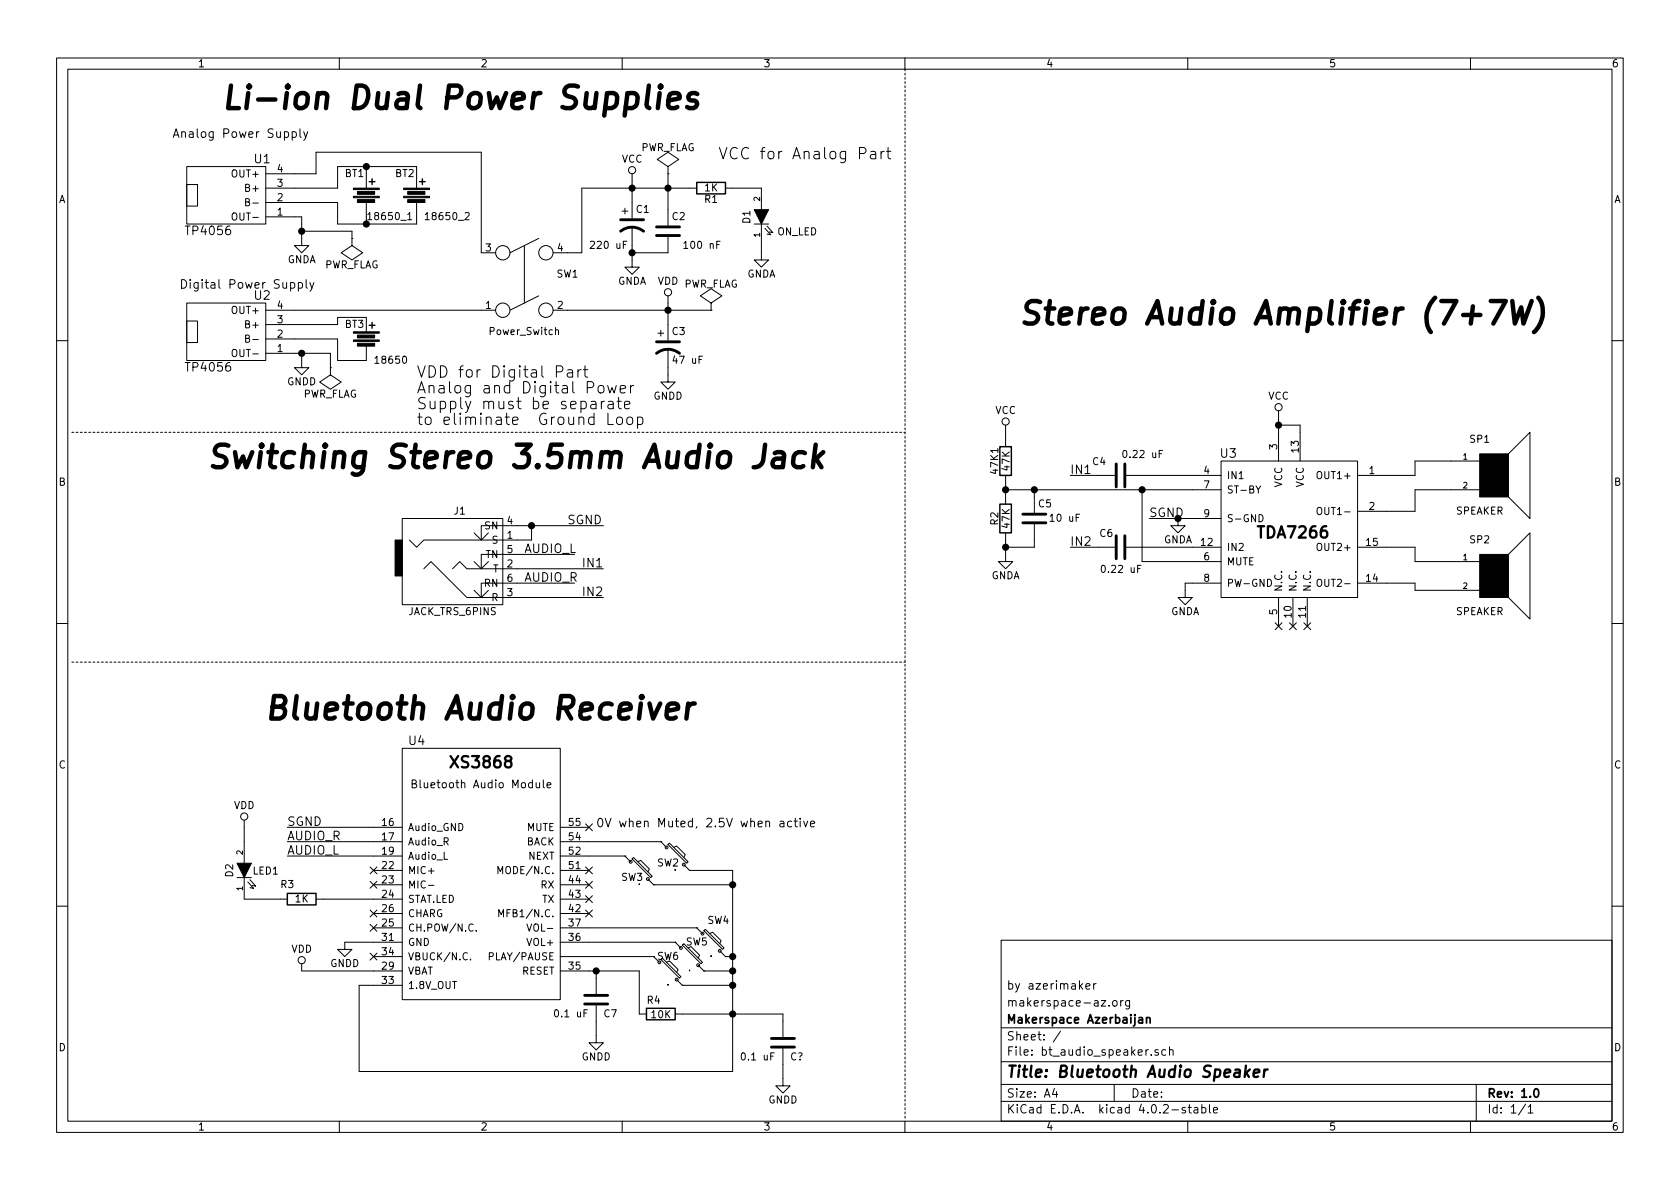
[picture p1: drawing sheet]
EESchema Schematic File Version 2
LIBS:power
LIBS:device
LIBS:transistors
LIBS:conn
LIBS:linear
LIBS:regul
LIBS:74xx
LIBS:cmos4000
LIBS:adc-dac
LIBS:memory
LIBS:xilinx
LIBS:microcontrollers
LIBS:dsp
LIBS:microchip
LIBS:analog_switches
LIBS:motorola
LIBS:texas
LIBS:intel
LIBS:audio
LIBS:interface
LIBS:digital-audio
LIBS:philips
LIBS:display
LIBS:cypress
LIBS:siliconi
LIBS:opto
LIBS:atmel
LIBS:contrib
LIBS:valves
LIBS:tp4056
LIBS:tda7266
LIBS:xs3868
LIBS:mogar_KiCAD
LIBS:SparkFun
LIBS:bt_audio_speaker-cache
EELAYER 25 0
EELAYER END
$Descr A4 11693 8268
encoding utf-8
Sheet 1 1
Title "Bluetooth Audio Speaker"
Date ""
Rev "1.0"
Comp "Makerspace Azerbaijan"
Comment1 "makerspace-az.org"
Comment2 "by azerimaker"
Comment3 ""
Comment4 ""
$EndDescr
$Comp
L TP4056 U1
U 1 1
P 1300 1100
F 0 "U1" H 1825 1100 60  0000 C CNN
F 1 "TP4056" H 1450 600 60  0000 C CNN
F 2 "" H 2001 1586 60  0000 C CNN
F 3 "" H 2001 1586 60  0000 C CNN
	1    1300 1100
	1    0    0    -1  
$EndComp
$Comp
L Battery BT1
U 1 1
P 2550 1350
F 0 "BT1" H 2400 1500 50  0000 L CNN
F 1 "18650_1" H 2550 1200 50  0000 L CNN
F 2 "" V 2550 1390 50  0000 C CNN
F 3 "" V 2550 1390 50  0000 C CNN
	1    2550 1350
	1    0    0    -1  
$EndComp
$Comp
L PWR_FLAG #FLG1
U 1 1
P 4650 1200
F 0 "#FLG1" H 4650 1295 50  0001 C CNN
F 1 "PWR_FLAG" H 4650 1380 50  0000 C CNN
F 2 "" H 4650 1200 50  0000 C CNN
F 3 "" H 4650 1200 50  0000 C CNN
	1    4650 1200
	1    0    0    -1  
$EndComp
$Comp
L PWR_FLAG #FLG2
U 1 1
P 2450 1650
F 0 "#FLG2" H 2450 1745 50  0001 C CNN
F 1 "PWR_FLAG" H 2450 1830 50  0000 C CNN
F 2 "" H 2450 1650 50  0000 C CNN
F 3 "" H 2450 1650 50  0000 C CNN
	1    2450 1650
	-1   0    0    1   
$EndComp
$Comp
L TDA7266 U3
U 1 1
P 8500 3200
F 0 "U3" H 8550 3250 60  0000 C CNN
F 1 "TDA7266" H 9000 2700 79  0000 C CNB
F 2 "" H 8500 3200 60  0000 C CNN
F 3 "" H 8500 3200 60  0000 C CNN
	1    8500 3200
	1    0    0    -1  
$EndComp
$Comp
L SPEAKER SP1
U 1 1
P 10400 3300
F 0 "SP1" H 10300 3550 50  0000 C CNN
F 1 "SPEAKER" H 10300 3050 50  0000 C CNN
F 2 "" H 10400 3300 50  0000 C CNN
F 3 "" H 10400 3300 50  0000 C CNN
	1    10400 3300
	1    0    0    -1  
$EndComp
$Comp
L SPEAKER SP2
U 1 1
P 10400 4000
F 0 "SP2" H 10300 4250 50  0000 C CNN
F 1 "SPEAKER" H 10300 3750 50  0000 C CNN
F 2 "" H 10400 4000 50  0000 C CNN
F 3 "" H 10400 4000 50  0000 C CNN
	1    10400 4000
	1    0    0    -1  
$EndComp
$Comp
L VCC #PWR8
U 1 1
P 8900 2900
F 0 "#PWR8" H 8900 2750 50  0001 C CNN
F 1 "VCC" H 8900 3050 50  0000 C CNN
F 2 "" H 8900 2900 50  0000 C CNN
F 3 "" H 8900 2900 50  0000 C CNN
	1    8900 2900
	1    0    0    -1  
$EndComp
$Comp
L C C5
U 1 1
P 7200 3600
F 0 "C5" H 7225 3700 50  0000 L CNN
F 1 "10 uF" H 7300 3600 50  0000 L CNN
F 2 "" H 7238 3450 50  0000 C CNN
F 3 "" H 7200 3600 50  0000 C CNN
	1    7200 3600
	1    0    0    -1  
$EndComp
$Comp
L R 47K1
U 1 1
P 7000 3200
F 0 "47K1" V 7080 3200 50  0000 C CNN
F 1 "47K" V 7000 3200 50  0000 C CNN
F 2 "" V 6930 3200 50  0000 C CNN
F 3 "" H 7000 3200 50  0000 C CNN
	1    7000 3200
	-1   0    0    1   
$EndComp
$Comp
L C C6
U 1 1
P 7800 3800
F 0 "C6" V 7900 3850 50  0000 L CNN
F 1 "0.22 uF" V 7650 3650 50  0000 L CNN
F 2 "" H 7838 3650 50  0000 C CNN
F 3 "" H 7800 3800 50  0000 C CNN
	1    7800 3800
	0    -1   -1   0   
$EndComp
$Comp
L C C4
U 1 1
P 7800 3300
F 0 "C4" V 7900 3400 50  0000 L CNN
F 1 "0.22 uF" V 7950 3000 50  0000 L CNN
F 2 "" H 7838 3150 50  0000 C CNN
F 3 "" H 7800 3300 50  0000 C CNN
	1    7800 3300
	0    -1   -1   0   
$EndComp
$Comp
L CP1 C1
U 1 1
P 4400 1550
F 0 "C1" H 4425 1650 50  0000 L CNN
F 1 "220 uF" H 4100 1400 50  0000 L CNN
F 2 "" H 4400 1550 50  0000 C CNN
F 3 "" H 4400 1550 50  0000 C CNN
	1    4400 1550
	1    0    0    -1  
$EndComp
$Comp
L VCC #PWR9
U 1 1
P 7000 3000
F 0 "#PWR9" H 7000 2850 50  0001 C CNN
F 1 "VCC" H 7000 3150 50  0000 C CNN
F 2 "" H 7000 3000 50  0000 C CNN
F 3 "" H 7000 3000 50  0000 C CNN
	1    7000 3000
	1    0    0    -1  
$EndComp
NoConn ~ 8900 4350
NoConn ~ 9000 4350
NoConn ~ 9100 4350
Text Label 7450 3300 0    60   ~ 0
IN1
Text Label 7450 3800 0    60   ~ 0
IN2
$Comp
L LED D1
U 1 1
P 5300 1500
F 0 "D1" H 5300 1600 50  0000 C CNN
F 1 "ON_LED" V 5200 1250 50  0000 C CNN
F 2 "" H 5300 1500 50  0000 C CNN
F 3 "" H 5300 1500 50  0000 C CNN
	1    5300 1500
	0    -1   -1   0   
$EndComp
$Comp
L R R1
U 1 1
P 4950 1300
F 0 "R1" V 5030 1300 50  0000 C CNN
F 1 "1K" V 4950 1300 50  0000 C CNN
F 2 "" V 4880 1300 50  0000 C CNN
F 3 "" H 4950 1300 50  0000 C CNN
	1    4950 1300
	0    1    1    0   
$EndComp
$Comp
L Switch_DPST SW1
U 1 1
P 3650 1950
F 0 "SW1" H 3950 2000 50  0000 C CNN
F 1 "Power_Switch" H 3650 1600 50  0000 C CNN
F 2 "" H 3650 1950 50  0000 C CNN
F 3 "" H 3650 1950 50  0000 C CNN
	1    3650 1950
	1    0    0    -1  
$EndComp
$Comp
L TP4056 U2
U 1 1
P 1300 2050
F 0 "U2" H 1825 2050 60  0000 C CNN
F 1 "TP4056" H 1450 1550 60  0000 C CNN
F 2 "" H 2001 2536 60  0000 C CNN
F 3 "" H 2001 2536 60  0000 C CNN
	1    1300 2050
	1    0    0    -1  
$EndComp
$Comp
L GNDA #PWR2
U 1 1
P 2100 1650
F 0 "#PWR2" H 2100 1400 50  0001 C CNN
F 1 "GNDA" H 2100 1500 50  0000 C CNN
F 2 "" H 2100 1650 50  0000 C CNN
F 3 "" H 2100 1650 50  0000 C CNN
	1    2100 1650
	1    0    0    -1  
$EndComp
$Comp
L GNDD #PWR6
U 1 1
P 2100 2500
F 0 "#PWR6" H 2100 2250 50  0001 C CNN
F 1 "GNDD" H 2100 2350 50  0000 C CNN
F 2 "" H 2100 2500 50  0000 C CNN
F 3 "" H 2100 2500 50  0000 C CNN
	1    2100 2500
	1    0    0    -1  
$EndComp
$Comp
L GNDA #PWR4
U 1 1
P 4400 1800
F 0 "#PWR4" H 4400 1550 50  0001 C CNN
F 1 "GNDA" H 4400 1650 50  0000 C CNN
F 2 "" H 4400 1800 50  0000 C CNN
F 3 "" H 4400 1800 50  0000 C CNN
	1    4400 1800
	1    0    0    -1  
$EndComp
$Comp
L GNDA #PWR3
U 1 1
P 5300 1750
F 0 "#PWR3" H 5300 1500 50  0001 C CNN
F 1 "GNDA" H 5300 1600 50  0000 C CNN
F 2 "" H 5300 1750 50  0000 C CNN
F 3 "" H 5300 1750 50  0000 C CNN
	1    5300 1750
	1    0    0    -1  
$EndComp
$Comp
L Battery BT2
U 1 1
P 2900 1350
F 0 "BT2" H 2750 1500 50  0000 L CNN
F 1 "18650_2" H 2950 1200 50  0000 L CNN
F 2 "" V 2900 1390 50  0000 C CNN
F 3 "" V 2900 1390 50  0000 C CNN
	1    2900 1350
	1    0    0    -1  
$EndComp
$Comp
L Battery BT3
U 1 1
P 2550 2350
F 0 "BT3" H 2400 2450 50  0000 L CNN
F 1 "18650" H 2600 2200 50  0000 L CNN
F 2 "" V 2550 2390 50  0000 C CNN
F 3 "" V 2550 2390 50  0000 C CNN
	1    2550 2350
	1    0    0    -1  
$EndComp
$Comp
L VCC #PWR1
U 1 1
P 4400 1250
F 0 "#PWR1" H 4400 1100 50  0001 C CNN
F 1 "VCC" H 4400 1400 50  0000 C CNN
F 2 "" H 4400 1250 50  0000 C CNN
F 3 "" H 4400 1250 50  0000 C CNN
	1    4400 1250
	1    0    0    -1  
$EndComp
$Comp
L VDD #PWR5
U 1 1
P 4650 2100
F 0 "#PWR5" H 4650 1950 50  0001 C CNN
F 1 "VDD" H 4650 2250 50  0000 C CNN
F 2 "" H 4650 2100 50  0000 C CNN
F 3 "" H 4650 2100 50  0000 C CNN
	1    4650 2100
	1    0    0    -1  
$EndComp
$Comp
L CP1 C3
U 1 1
P 4650 2400
F 0 "C3" H 4675 2500 50  0000 L CNN
F 1 "47 uF" H 4675 2300 50  0000 L CNN
F 2 "" H 4650 2400 50  0000 C CNN
F 3 "" H 4650 2400 50  0000 C CNN
	1    4650 2400
	1    0    0    -1  
$EndComp
$Comp
L GNDD #PWR7
U 1 1
P 4650 2600
F 0 "#PWR7" H 4650 2350 50  0001 C CNN
F 1 "GNDD" H 4650 2450 50  0000 C CNN
F 2 "" H 4650 2600 50  0000 C CNN
F 3 "" H 4650 2600 50  0000 C CNN
	1    4650 2600
	1    0    0    -1  
$EndComp
Text Notes 1200 950  0    60   ~ 0
Analog Power Supply
Text Notes 1250 2000 0    60   ~ 0
Digital Power Supply
$Comp
L JACK_TRS_6PINS J1
U 1 1
P 3200 3950
F 0 "J1" H 3200 4350 50  0000 C CNN
F 1 "JACK_TRS_6PINS" H 3150 3650 50  0000 C CNN
F 2 "" H 3300 3800 50  0000 C CNN
F 3 "" H 3300 3800 50  0000 C CNN
	1    3200 3950
	1    0    0    -1  
$EndComp
$Comp
L GNDA #PWR13
U 1 1
P 8250 4100
F 0 "#PWR13" H 8250 3850 50  0001 C CNN
F 1 "GNDA" H 8250 3950 50  0000 C CNN
F 2 "" H 8250 4100 50  0000 C CNN
F 3 "" H 8250 4100 50  0000 C CNN
	1    8250 4100
	1    0    0    -1  
$EndComp
Text Label 3650 3850 0    60   ~ 0
AUDIO_L
Text Label 3650 4050 0    60   ~ 0
AUDIO_R
Text Label 4050 3950 0    60   ~ 0
IN1
Text Label 4050 4150 0    60   ~ 0
IN2
Text Label 2000 5950 0    60   ~ 0
AUDIO_L
Text Label 2000 5850 0    60   ~ 0
AUDIO_R
$Comp
L GNDD #PWR16
U 1 1
P 2400 6550
F 0 "#PWR16" H 2400 6300 50  0001 C CNN
F 1 "GNDD" H 2400 6400 50  0000 C CNN
F 2 "" H 2400 6550 50  0000 C CNN
F 3 "" H 2400 6550 50  0000 C CNN
	1    2400 6550
	1    0    0    -1  
$EndComp
$Comp
L VDD #PWR17
U 1 1
P 2100 6750
F 0 "#PWR17" H 2100 6600 50  0001 C CNN
F 1 "VDD" H 2100 6900 50  0000 C CNN
F 2 "" H 2100 6750 50  0000 C CNN
F 3 "" H 2100 6750 50  0000 C CNN
	1    2100 6750
	1    0    0    -1  
$EndComp
$Comp
L LED D2
U 1 1
P 1700 6050
F 0 "D2" H 1700 6150 50  0000 C CNN
F 1 "LED1" V 1700 5900 50  0000 C CNN
F 2 "" H 1700 6050 50  0000 C CNN
F 3 "" H 1700 6050 50  0000 C CNN
	1    1700 6050
	0    -1   -1   0   
$EndComp
$Comp
L R R3
U 1 1
P 2100 6250
F 0 "R3" V 2000 6150 50  0000 C CNN
F 1 "1K" V 2100 6250 50  0000 C CNN
F 2 "" V 2030 6250 50  0000 C CNN
F 3 "" H 2100 6250 50  0000 C CNN
	1    2100 6250
	0    1    1    0   
$EndComp
$Comp
L VDD #PWR15
U 1 1
P 1700 5750
F 0 "#PWR15" H 1700 5600 50  0001 C CNN
F 1 "VDD" H 1700 5900 50  0000 C CNN
F 2 "" H 1700 5750 50  0000 C CNN
F 3 "" H 1700 5750 50  0000 C CNN
	1    1700 5750
	1    0    0    -1  
$EndComp
$Comp
L SW_PUSH_SMALL SW3
U 1 1
P 4450 6050
F 0 "SW3" H 4400 6000 50  0000 C CNN
F 1 "." H 4450 5971 50  0000 C CNN
F 2 "" H 4450 6050 50  0000 C CNN
F 3 "" H 4450 6050 50  0000 C CNN
	1    4450 6050
	1    0    0    -1  
$EndComp
$Comp
L SW_PUSH_SMALL SW2
U 1 1
P 4700 5950
F 0 "SW2" H 4650 5900 50  0000 C CNN
F 1 "." H 4700 5871 50  0000 C CNN
F 2 "" H 4700 5950 50  0000 C CNN
F 3 "" H 4700 5950 50  0000 C CNN
	1    4700 5950
	1    0    0    -1  
$EndComp
$Comp
L SW_PUSH_SMALL SW5
U 1 1
P 4800 6650
F 0 "SW5" H 4850 6750 50  0000 C CNN
F 1 "." H 4800 6571 50  0000 C CNN
F 2 "" H 4800 6650 50  0000 C CNN
F 3 "" H 4800 6650 50  0000 C CNN
	1    4800 6650
	1    0    0    -1  
$EndComp
$Comp
L SW_PUSH_SMALL SW4
U 1 1
P 4950 6550
F 0 "SW4" H 5000 6700 50  0000 C CNN
F 1 "." H 4950 6471 50  0000 C CNN
F 2 "" H 4950 6550 50  0000 C CNN
F 3 "" H 4950 6550 50  0000 C CNN
	1    4950 6550
	1    0    0    -1  
$EndComp
$Comp
L C C7
U 1 1
P 4150 6950
F 0 "C7" H 4200 6850 50  0000 L CNN
F 1 "0.1 uF" H 3850 6850 50  0000 L CNN
F 2 "" H 4188 6800 50  0000 C CNN
F 3 "" H 4150 6950 50  0000 C CNN
	1    4150 6950
	1    0    0    -1  
$EndComp
$Comp
L GNDD #PWR18
U 1 1
P 4150 7200
F 0 "#PWR18" H 4150 6950 50  0001 C CNN
F 1 "GNDD" H 4150 7050 50  0000 C CNN
F 2 "" H 4150 7200 50  0000 C CNN
F 3 "" H 4150 7200 50  0000 C CNN
	1    4150 7200
	1    0    0    -1  
$EndComp
Text Notes 7100 2250 0    157  Italic 31
Stereo Audio Amplifier (7+7W)
Text Notes 1550 750  0    157  Italic 31
Li-ion Dual Power Supplies
Text Notes 1450 3250 0    157  Italic 31
Switching Stereo 3.5mm Audio Jack
Text Notes 1850 5000 0    157  Italic 31
Bluetooth Audio Receiver
Text Notes 5000 1100 0    79   ~ 0
VCC for Analog Part
Text Notes 2900 2950 0    79   ~ 0
VDD for Digital Part\nAnalog and Digital Power \nSupply must be separate \nto eliminate  Ground Loop
$Comp
L R R2
U 1 1
P 7000 3600
F 0 "R2" V 7080 3600 50  0000 C CNN
F 1 "47K" V 7000 3600 50  0000 C CNN
F 2 "" V 6930 3600 50  0000 C CNN
F 3 "" H 7000 3600 50  0000 C CNN
	1    7000 3600
	-1   0    0    1   
$EndComp
$Comp
L GNDA #PWR12
U 1 1
P 7000 3850
F 0 "#PWR12" H 7000 3600 50  0001 C CNN
F 1 "GNDA" H 7000 3700 50  0000 C CNN
F 2 "" H 7000 3850 50  0000 C CNN
F 3 "" H 7000 3850 50  0000 C CNN
	1    7000 3850
	1    0    0    -1  
$EndComp
$Comp
L C C2
U 1 1
P 4650 1600
F 0 "C2" H 4675 1700 50  0000 L CNN
F 1 "100 nF" H 4750 1500 50  0000 L CNN
F 2 "" H 4688 1450 50  0000 C CNN
F 3 "" H 4650 1600 50  0000 C CNN
	1    4650 1600
	1    0    0    -1  
$EndComp
NoConn ~ 2600 6050
NoConn ~ 2600 6150
NoConn ~ 2600 6450
NoConn ~ 2600 6650
NoConn ~ 4100 6350
NoConn ~ 4100 6250
NoConn ~ 4100 6150
NoConn ~ 4100 6050
$Comp
L PWR_FLAG #FLG3
U 1 1
P 4950 2150
F 0 "#FLG3" H 4950 2245 50  0001 C CNN
F 1 "PWR_FLAG" H 4950 2330 50  0000 C CNN
F 2 "" H 4950 2150 50  0000 C CNN
F 3 "" H 4950 2150 50  0000 C CNN
	1    4950 2150
	1    0    0    -1  
$EndComp
$Comp
L PWR_FLAG #FLG4
U 1 1
P 2300 2550
F 0 "#FLG4" H 2300 2645 50  0001 C CNN
F 1 "PWR_FLAG" H 2300 2730 50  0000 C CNN
F 2 "" H 2300 2550 50  0000 C CNN
F 3 "" H 2300 2550 50  0000 C CNN
	1    2300 2550
	-1   0    0    1   
$EndComp
$Comp
L SW_PUSH_SMALL SW6
U 1 1
P 4650 6750
F 0 "SW6" H 4650 6850 50  0000 C CNN
F 1 "." H 4650 6671 50  0000 C CNN
F 2 "" H 4650 6750 50  0000 C CNN
F 3 "" H 4650 6750 50  0000 C CNN
	1    4650 6750
	1    0    0    -1  
$EndComp
$Comp
L R R4
U 1 1
P 4600 7050
F 0 "R4" V 4700 7100 50  0000 C CNN
F 1 "10K" V 4600 7050 50  0000 C CNN
F 2 "" V 4530 7050 50  0000 C CNN
F 3 "" H 4600 7050 50  0000 C CNN
	1    4600 7050
	0    -1   -1   0   
$EndComp
$Comp
L XS3868 U4
U 1 1
P 2800 5650
F 0 "U4" H 2900 6150 60  0000 C CNN
F 1 "XS3868" H 3350 6000 79  0000 C CNB
F 2 "" H 2800 5650 60  0000 C CNN
F 3 "" H 2800 5650 60  0000 C CNN
	1    2800 5650
	1    0    0    -1  
$EndComp
NoConn ~ 2600 6350
Text Notes 4150 5750 0    60   ~ 0
0V when Muted, 2.5V when active
NoConn ~ 4100 5750
Text Label 8000 3600 0    60   ~ 0
SGND
Text Label 2000 5750 0    60   ~ 0
SGND
Wire Wire Line
	2050 1200 2200 1200
Wire Wire Line
	2200 1200 2200 1050
Wire Wire Line
	2200 1050 3350 1050
Wire Wire Line
	2050 1300 2350 1300
Wire Wire Line
	2350 1300 2350 1150
Wire Wire Line
	2350 1150 2900 1150
Wire Wire Line
	2550 1150 2550 1200
Wire Wire Line
	2050 1400 2350 1400
Wire Wire Line
	2350 1400 2350 1550
Wire Wire Line
	2350 1550 2900 1550
Wire Wire Line
	2550 1550 2550 1500
Wire Wire Line
	2050 1500 2100 1500
Wire Wire Line
	2100 1500 2100 1650
Wire Wire Line
	4050 1300 4800 1300
Wire Wire Line
	4400 1250 4400 1400
Wire Wire Line
	2450 1650 2450 1600
Wire Wire Line
	2450 1600 2100 1600
Connection ~ 2100 1600
Wire Wire Line
	4650 1200 4650 1450
Connection ~ 4400 1300
Wire Wire Line
	9650 3300 9850 3300
Wire Wire Line
	9850 3300 9850 3200
Wire Wire Line
	9850 3200 10100 3200
Wire Wire Line
	9650 3550 9850 3550
Wire Wire Line
	9850 3550 9850 3400
Wire Wire Line
	9850 3400 10100 3400
Wire Wire Line
	9650 4050 9850 4050
Wire Wire Line
	9850 4050 9850 4100
Wire Wire Line
	9850 4100 10100 4100
Wire Wire Line
	9650 3800 9850 3800
Wire Wire Line
	9850 3800 9850 3900
Wire Wire Line
	9850 3900 10100 3900
Wire Wire Line
	7000 3400 8300 3400
Wire Wire Line
	7950 3300 8300 3300
Wire Wire Line
	7950 3800 8300 3800
Wire Wire Line
	7650 3300 7450 3300
Wire Wire Line
	7450 3800 7650 3800
Wire Wire Line
	8300 3900 7950 3900
Wire Wire Line
	7950 3900 7950 3400
Wire Wire Line
	8250 4100 8250 4050
Wire Wire Line
	8250 4050 8300 4050
Wire Wire Line
	8900 2900 8900 3000
Wire Wire Line
	9050 3000 9050 2950
Wire Wire Line
	9050 2950 8900 2950
Connection ~ 8900 2950
Wire Wire Line
	4400 1700 4400 1800
Connection ~ 4650 1300
Wire Wire Line
	5100 1300 5300 1300
Wire Wire Line
	5300 1700 5300 1750
Wire Wire Line
	3350 1050 3350 1750
Wire Wire Line
	2050 2150 3350 2150
Wire Wire Line
	2550 2200 2350 2200
Wire Wire Line
	2350 2200 2350 2250
Wire Wire Line
	2350 2250 2050 2250
Wire Wire Line
	2050 2350 2350 2350
Wire Wire Line
	2350 2350 2350 2500
Wire Wire Line
	2350 2500 2550 2500
Wire Wire Line
	2050 2450 2300 2450
Wire Wire Line
	2100 2450 2100 2500
Wire Wire Line
	3950 1750 4050 1750
Wire Wire Line
	4050 1750 4050 1300
Wire Wire Line
	4650 2600 4650 2550
Wire Wire Line
	3700 3750 3600 3750
Wire Wire Line
	3700 3650 3700 3750
Wire Wire Line
	3600 3650 4200 3650
Wire Wire Line
	3600 3950 4200 3950
Wire Wire Line
	3600 4150 4200 4150
Wire Wire Line
	3600 3850 4000 3850
Wire Wire Line
	3600 4050 4000 4050
Wire Wire Line
	2600 5850 2000 5850
Wire Wire Line
	2600 5950 2000 5950
Wire Wire Line
	2400 6550 2600 6550
Wire Wire Line
	2600 6750 2100 6750
Wire Wire Line
	2250 6250 2600 6250
Wire Wire Line
	1700 6250 1950 6250
Wire Wire Line
	1700 5750 1700 5850
Wire Wire Line
	5100 6050 5100 7450
Wire Wire Line
	5100 6150 4550 6150
Wire Wire Line
	4600 5850 4100 5850
Wire Wire Line
	4350 5950 4100 5950
Wire Wire Line
	4850 6450 4100 6450
Wire Wire Line
	4700 6550 4100 6550
Wire Wire Line
	4150 7100 4150 7200
Wire Notes Line
	6300 470  6300 7790
Wire Notes Line
	500  4600 6300 4600
Wire Notes Line
	500  3000 6300 3000
Wire Wire Line
	2900 1150 2900 1200
Connection ~ 2550 1150
Wire Wire Line
	2900 1550 2900 1500
Connection ~ 2550 1550
Wire Wire Line
	3950 2150 4950 2150
Wire Wire Line
	4650 2100 4650 2250
Connection ~ 4650 2150
Wire Wire Line
	7000 3000 7000 3050
Wire Wire Line
	7000 3350 7000 3450
Wire Wire Line
	7000 3750 7000 3850
Wire Wire Line
	7200 3450 7200 3400
Connection ~ 7000 3400
Connection ~ 7950 3400
Connection ~ 7200 3400
Wire Wire Line
	7200 3750 7200 3800
Wire Wire Line
	7200 3800 7000 3800
Connection ~ 7000 3800
Wire Wire Line
	4650 1750 4400 1750
Connection ~ 4400 1750
Wire Wire Line
	2300 2450 2300 2550
Connection ~ 2100 2450
Wire Wire Line
	2600 6850 2500 6850
Wire Wire Line
	2500 6850 2500 7450
Wire Wire Line
	2500 7450 5100 7450
Wire Wire Line
	5050 6650 5100 6650
Connection ~ 5100 6650
Wire Wire Line
	4900 6750 5100 6750
Connection ~ 5100 6750
Wire Wire Line
	4100 6750 4450 6750
Wire Wire Line
	4150 6800 4150 6750
Connection ~ 4150 6750
Wire Wire Line
	4450 6750 4450 7050
Wire Wire Line
	4750 7050 5450 7050
Connection ~ 5100 7050
Wire Wire Line
	4750 6850 5100 6850
Connection ~ 5100 6850
Wire Wire Line
	4550 6650 4100 6650
Wire Wire Line
	4800 6050 5100 6050
Connection ~ 5100 6150
Wire Wire Line
	2600 5750 2000 5750
Connection ~ 3700 3650
Text Label 3950 3650 0    60   ~ 0
SGND
$Comp
L GNDA #PWR?
U 1 1
P 8200 3600
F 0 "#PWR?" H 8200 3350 50  0001 C CNN
F 1 "GNDA" H 8200 3450 50  0000 C CNN
F 2 "" H 8200 3600 50  0000 C CNN
F 3 "" H 8200 3600 50  0000 C CNN
	1    8200 3600
	1    0    0    -1  
$EndComp
Wire Wire Line
	8000 3600 8300 3600
Connection ~ 8200 3600
$Comp
L C C?
U 1 1
P 5450 7250
F 0 "C?" H 5500 7150 50  0000 L CNN
F 1 "0.1 uF" H 5150 7150 50  0000 L CNN
F 2 "" H 5488 7100 50  0000 C CNN
F 3 "" H 5450 7250 50  0000 C CNN
	1    5450 7250
	1    0    0    -1  
$EndComp
$Comp
L GNDD #PWR?
U 1 1
P 5450 7500
F 0 "#PWR?" H 5450 7250 50  0001 C CNN
F 1 "GNDD" H 5450 7350 50  0000 C CNN
F 2 "" H 5450 7500 50  0000 C CNN
F 3 "" H 5450 7500 50  0000 C CNN
	1    5450 7500
	1    0    0    -1  
$EndComp
Wire Wire Line
	5450 7050 5450 7100
Wire Wire Line
	5450 7500 5450 7400
$EndSCHEMATC
